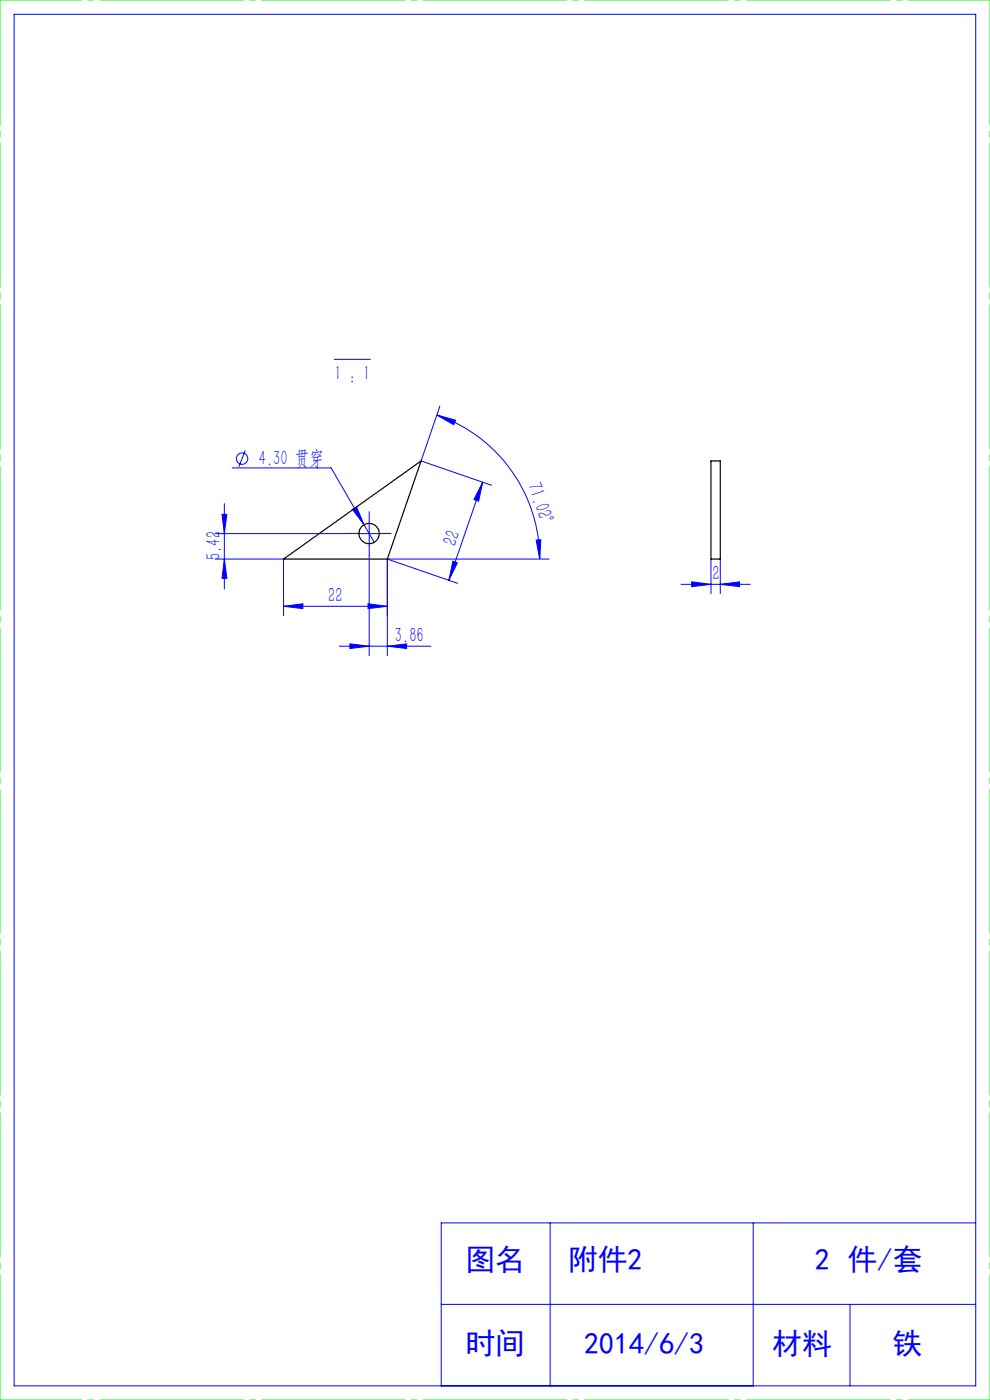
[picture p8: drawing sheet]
<svg xmlns="http://www.w3.org/2000/svg" width="210mm" height="297mm" viewBox="0 0 210 297" stroke-linecap="round" stroke-linejoin="round" font-family="sans-serif">
<g fill="none" stroke="#00f" stroke-width=".21">
<path d="M3 3h204v291h-204zM70.9 76.2h7.7M49.2 99.3h21l7 12M52 95.6l-1.3 3.4M92.7 88l3.9 1.1-.4 1zM92.7 88a32.3 32.3 0 0 1 21.8 30.6M93.3 86.1l-4 11.7 14.9 5.1M45.6 113.2h28.1M45.6 118.6h14.5v12M47.1 109.1h1l-.5 4.1zM47.6 118.6l.5 4.1h-1zM47.6 106.9v18.1"/>
<path d="M74.8 108.1l.8-.5 1.6 3.7zM75.8 113.2h5M77.2 111.3l2.2 3.7M78.3 110.7v5M78.3 117.8v21.3M82.2 118.6h34.3M82.2 118.6l14.9 5.2M82.2 118.6v20.5M96.1 119.1l.9 .3-1.8 3.7zM102.4 102.3l-.9 4-1-.3zM102.4 102.3l-7.2 20.8M113.7 114.6l1-.1-.2 4.1z"/>
<path d="M150.8 118.6v7.3M152.8 118.6v7.3M60.1 128.6l4.1-.5v1zM60.1 128.6h22.1M72 137.1h19.4M74.2 136.6l4.1 .5-4.1 .5zM78.1 128.1l4.1 .5-4.1 .5zM82.2 137.1l4.1-.5v1zM144.5 124h14.6M146.7 123.4l4.1 .6-4.1 .5zM152.8 124l4.1-.6v1.1zM116.7 259.4v34.6"/>
<path d="M159.8 259.4v34.6M207 259.4h-113.4v34.6M93.6 276.7h113.4M180.3 276.7v17.3"/>
<circle cx="51.3" cy="97.3" r="1.22"/>
</g>
<path d="M75.8 113.2h-2.1M78.3 110.7v-2.2M78.3 115.7v2.1M80.8 113.2h2.2" fill="none" stroke="#00f" stroke-width=".21" stroke-dasharray="30.5 1.3 1.3 1.3"/>
<path d="M0 0h210M0 297h210" fill="none" stroke="#0f0" stroke-width=".21" stroke-dasharray="30.5 1.3 1.3 1.3" stroke-dashoffset="13.1"/>
<path d="M210 0v297M0 297v-297" fill="none" stroke="#0f0" stroke-width=".21" stroke-dasharray="30.5 1.3 1.3 1.3" stroke-dashoffset="3.9"/>
<g fill="#00f">
<path d="M113.7 114.6l1-.1-.2 4.1zM92.7 88l3.9 1.1-.4 1z"/>
<path d="M152.8 124l4.1-.6v1.1zM146.7 123.4l4.1 .6-4.1 .5z"/>
<path d="M74.2 136.6l4.1 .5-4.1 .5zM82.2 137.1l4.1-.5v1zM74.8 108.1l2.4 3.2-1.6-3.7z"/>
<path d="M96.1 119.1l.9 .3-1.8 3.7zM102.4 102.3l-.9 4-1-.3z"/>
<path d="M47.1 109.1h1l-.5 4.1zM47.6 118.6l.5 4.1h-1z"/>
<path d="M60.1 128.6l4.1-.5v1zM78.1 128.1l4.1 .5-4.1 .5z"/>
</g>
<g fill="none" stroke="#000" stroke-width=".25">
<path d="M150.8 97.8h2v20.8h-2zM60.1 118.6l29.2-20.8-7.1 20.8z"/>
<circle cx="78.3" cy="113.2" r="2.14"/>
</g>
<g font-size="6.3" fill="#00f">
<text x="98.7" y="269.5">图名</text>
<text x="120.4" y="269.5">附件2</text>
<text x="172.8" y="269.5">2 件/套</text>
<text x="98.7" y="287.3">时间</text>
<text x="123.9" y="287.3">2014/6/3</text>
<text x="163.8" y="287.3">材料</text>
<text x="189.3" y="287.3">铁</text>
</g>
<g font-size="4.4" fill="#00f">
<text x="70.9" y="80.6">1 : 1</text>
<text x="54.9" y="98.6">4.30 贯穿</text>
<text x="111.9" y="102.9" transform="rotate(71 111.9 102.9)">71.02°</text>
<text x="46.7" y="118.8" transform="rotate(-90 46.7 118.8)">5.42</text>
<text x="96.7" y="116.1" transform="rotate(-71 96.7 116.1)">22</text>
<text x="151.2" y="123.1">2</text>
<text x="69.6" y="127.7">22</text>
<text x="83.8" y="136.2">3.86</text>
</g>
</svg>
